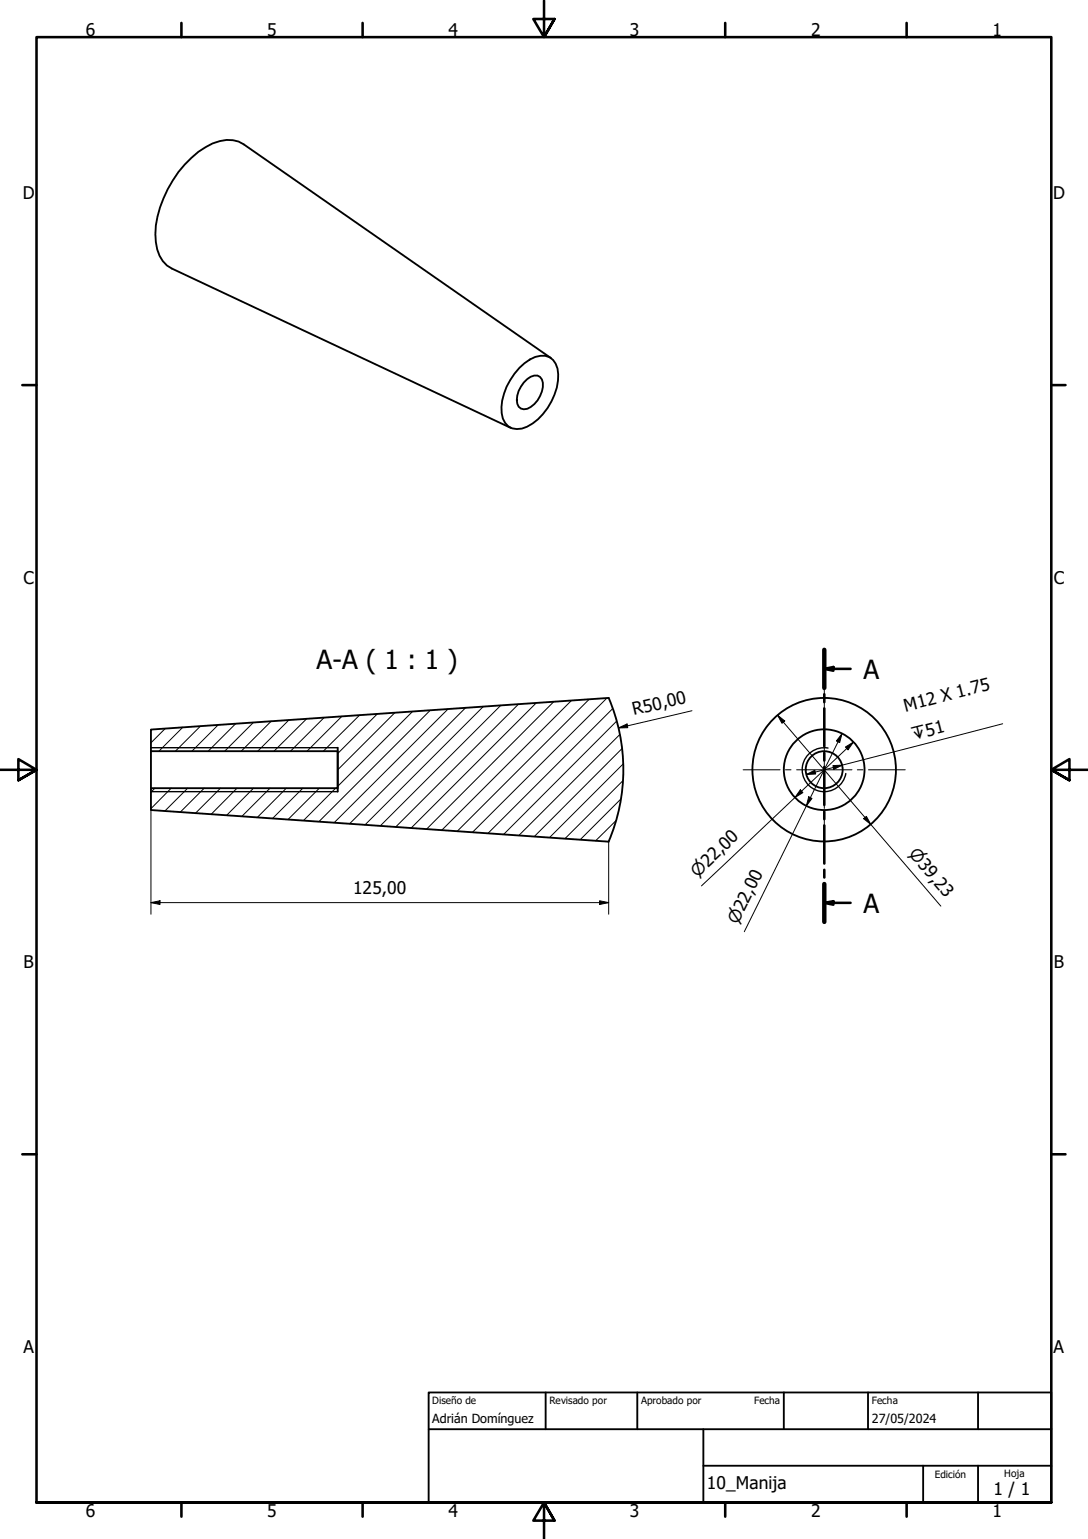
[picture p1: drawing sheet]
<svg xmlns="http://www.w3.org/2000/svg" width="297mm" height="420mm" viewBox="0 0 297 420" stroke-linecap="round" stroke-linejoin="round" font-family="sans-serif">
<!-- layer: Sombreado (ISO) -->
<g fill="none" stroke="#000" stroke-width=".27">
<path d="M45.1 198.9l-3.9 3.9M49.9 198.5l-6.5 6.6M54.7 198.2l-6.8 6.9M59.6 197.9l-7.2 7.2M64.4 197.5l-7.6 7.6M69.2 197.2l-7.9 7.9M74 196.9l-8.2 8.2M78.9 196.6l-8.5 8.5M83.7 196.3l-8.9 8.8M88.5 195.9l-9.2 9.2M93.3 195.6l-9.5 9.5M98.2 195.2l-9.9 9.9"/>
<path d="M103 194.9l-10.8 10.8M107.8 194.5l-15.6 15.7M112.6 194.2l-20.4 20.5M117.5 193.9l-30.4 30.4M122.3 193.6l-31.1 31M127.1 193.2l-31.7 31.7M132 192.9l-32.4 32.3M136.7 192.6l-32.9 32.9M141.5 192.3l-33.5 33.5M146.4 191.9l-34.1 34.1M151.2 191.6l-34.7 34.8M156 191.2l-35.4 35.4"/>
<path d="M160.8 190.9l-36 36M165.7 190.6l-36.7 36.6M167.3 193.5l-34.1 34M168.3 196.9l-30.8 30.9M42.3 215.2l-1.1 1.1M46.7 215.2l-5.5 5.6M51.2 215.2l-6.2 6.2M55.8 215.2l-6.6 6.5M60.2 215.2l-6.8 6.8M64.7 215.2l-7 7.1M69.2 215.2l-7.4 7.4M73.7 215.2l-7.7 7.7"/>
<path d="M78.2 215.2l-8 8M82.7 215.2l-8.3 8.2M87.2 215.2l-8.6 8.6M91.6 215.2l-8.7 8.8M169.2 200.5l-27.5 27.6M169.5 218.2l-11.1 11M169.8 204.4l-23.9 24M170.1 213.1l-15.9 15.9M170.1 208.6l-20 20M168.2 224l-5.6 5.5"/>
</g>
<!-- layer: Visible (ISO) -->
<g fill="none" stroke="#000" stroke-width=".51">
<path d="M150.4 97.8l-83.9-58.4a9.5 9.5 0 0 0-10.4 .8 30.6 30.6 0 0 0-13.7 23.7 11.1 11.1 0 0 0 3.2 8.6l1.3 .8 92.5 43.5M141.8 100.4a9.2 9.2 0 0 1 7-3.3 4.6 4.6 0 0 1 3.6 5.1 16.7 16.7 0 0 1-8.5 14.3 4.5 4.5 0 0 1-6.9-3.7 16.4 16.4 0 0 1 4.8-12.4zM143 104.4a4.2 4.2 0 0 1 3.7-1.9 2.62 2.62 0 0 1 1.5 3.1 7.5 7.5 0 0 1-4.2 6 2.12 2.12 0 0 1-2.9-2.4 7.6 7.6 0 0 1 1.9-4.8zM166.2 190.5a50 50 0 0 1 0 39.3M166.2 190.5l-125 8.7v5.9h51v10.1h-51v5.9l125 8.7M41.2 205.1v10.1M92.2 204.1v12"/>
<circle cx="225" cy="210.1" r="11"/>
<circle cx="225" cy="210.1" r="19.6"/>
<circle cx="225" cy="210.1" r="5"/>
</g>
<!-- layer: Visible fina (ISO) -->
<path d="M41.2 204.1h51M41.2 216.1h51M226.1 204.2a6 6 0 0 0-7 4.9 6 6 0 0 0 4.9 6.9 6 6 0 0 0 6.9-4.8" fill="none" stroke="#000" stroke-width=".38"/>
<g fill="none" stroke="#000" stroke-width=".7">
<path d="M225 177.4v10.4M225 182.6l2.5-.5v1zM225 189.5v2.2M225 193.4v10.4M225 182.6h7.2M225 205.5v2.1M225 209.4v10.4M225 221.5v2.1M225 225.3v10.5M225 237.5v2.1M225 246.5l2.5-.5v1zM225 241.3v10.4"/>
<path d="M225 246.5h7.2"/>
</g>
<path d="M225 177.4v10.4M225 241.3v10.4" fill="none" stroke="#000" stroke-width="1.2"/>
<path d="M225 182.6l2.5-.5v1zM225 246.5l2.5-.5v1z" fill="#000"/>
<!-- layer: Borde (ISO) -->
<g fill="none" stroke="#000" stroke-width=".7">
<path d="M49.5 6.3v3.8M99 6.3v3.8M148.5 .2v9.9l-2.9-4.9h5.8l-2.9 4.9 2.9-4.9M198 6.3v3.8M247.5 6.3v3.8M6.1 105.1h3.9M287 105.1h3.9M0 210.2h10l-5-3v5.8l5-2.8-5 2.8M297 210.2h-10l5-3v5.8l-5-2.8 5 2.8M6.1 315.1h3.9M287 315.1h3.9M10 410.2v-400.1h277v400.1h-277h277"/>
<path d="M49.5 410.2v3.9M99 410.2v3.9M151.4 415.1l-2.9-4.9 2.9 4.9h-5.8l2.9-4.9v10M198 410.2v3.9M247.5 410.2v3.9"/>
</g>
<path d="M117 380.2h170v30h-170zM117 390.2h170M149 380.2v10M174 380.2v10M192 390.2v20M214 380.2v10M237 380.2v10M267 380.2v10M192 400.2h95M252 400.2v10M267 400.2v10" fill="none" stroke="#000" stroke-width=".51"/>
<!-- layer: Marca de centro (ISO) -->
<path d="M225 188.1v10M225 199.6v1.5M202.9 210.2h10.1M214.4 210.2h1.6M217.5 210.2h15.1M225 202.6v15.1M225 219.2v1.5M234.1 210.2h1.5M237.1 210.2h10M225 222.2v10.1" fill="none" stroke="#000" stroke-width=".27"/>
<!-- layer: Cota (ISO) -->
<g fill="none" stroke="#000" stroke-width=".27">
<path d="M168.8 198.7l2.4-1 .2 1zM188.9 194l-20.1 4.7M212.3 195.2l1.9 1.6-.7 .7zM212.3 195.2l44.6 52.2M273.7 197.6l-53.5 13.8M218.5 215.6l.7 .8-2.2 1.3zM220.2 211.4l2.2-1.1 .3 1zM220.8 217.5l.9 .5-1.5 2zM227.4 209l2.5-.1-2.3 1.1zM229.9 200.3l-.7 2.4-.9-.4zM229.9 200.3l-26.7 54.1M230.8 203.9l2.2-1.3-1.5 2.1z"/>
<path d="M233 202.6l-41.5 39.3M41.2 221.1v28.5M166.2 229.8v19.8M235.8 223.5l.7-.6 1.2 2.2zM41.2 246.4l2.5-.5v1zM41.2 246.4h125M163.7 245.9l2.5 .5-2.5 .5z"/>
</g>
<path d="M168.8 198.7l2.4-1 .2 1zM212.3 195.2l1.9 1.6-.7 .7zM218.5 215.6l.7 .8-2.2 1.3zM220.8 217.5l.9 .5-1.5 2zM220.2 211.4l2.2-1.1 .3 1zM227.4 209l2.5-.1-2.3 1.1zM229.9 200.3l-.7 2.4-.9-.4zM230.8 203.9l2.2-1.3-1.5 2.1zM235.8 223.5l.7-.6 1.2 2.2zM41.2 246.4l2.5-.5v1zM163.7 245.9l2.5 .5-2.5 .5z" fill="#000"/>
<g font-size="7.2">
<text x="86.4" y="182.6">A-A ( 1 : 1 )</text>
<text x="235.7" y="185.3">A</text>
<text x="235.7" y="249.2">A</text>
</g>
<g font-size="4.8">
<text x="23.4" y="9.8">6</text>
<text x="73" y="9.8">5</text>
<text x="122.4" y="9.8">4</text>
<text x="172" y="9.8">3</text>
<text x="221.4" y="9.8">2</text>
<text x="271" y="9.8">1</text>
<text x="6.2" y="54.4">D</text>
<text x="287.5" y="54.4">D</text>
<text x="6.4" y="159.4">C</text>
<text x="287.7" y="159.4">C</text>
<text x="173" y="195.3" transform="rotate(-13 173 195.3)">R50,00</text>
<text x="247.2" y="194.3" transform="rotate(-14 247.2 194.3)">M12 X 1.75</text>
<text x="96.4" y="244.1">125,00</text>
<text x="6.4" y="264.4">B</text>
<text x="287.7" y="264.4">B</text>
<text x="6.4" y="369.4">A</text>
<text x="287.7" y="369.4">A</text>
<text x="193" y="406.4">10_Manija</text>
<text x="271.2" y="408.1">1 / 1</text>
<text x="23.4" y="414.1">6</text>
<text x="73" y="414.1">5</text>
<text x="122.4" y="414.1">4</text>
<text x="172" y="414.1">3</text>
<text x="221.4" y="414.1">2</text>
<text x="271" y="414.1">1</text>
</g>
<g font-size="4.6">
<text x="249.2" y="202.1" transform="rotate(-14 249.2 202.1)">↧51</text>
<text x="247.9" y="233.2" transform="rotate(50 247.9 233.2)">⌀39,23</text>
<text x="190.4" y="239.6" transform="rotate(-43 190.4 239.6)">⌀22,00</text>
<text x="201.4" y="252.6" transform="rotate(-64 201.4 252.6)">⌀22,00</text>
</g>
<g font-size="3.4">
<text x="118" y="388.5">Adrián Domínguez</text>
<text x="238" y="388.6">27/05/2024</text>
</g>
<g font-size="2.7">
<text x="118" y="383.3">Diseño de</text>
<text x="150" y="383.3">Revisado por</text>
<text x="175" y="383.3">Aprobado por</text>
<text x="205.9" y="383.3">Fecha</text>
<text x="238" y="383.3">Fecha</text>
<text x="255.2" y="403.4">Edición</text>
<text x="274.2" y="403.1">Hoja</text>
</g>
</svg>
